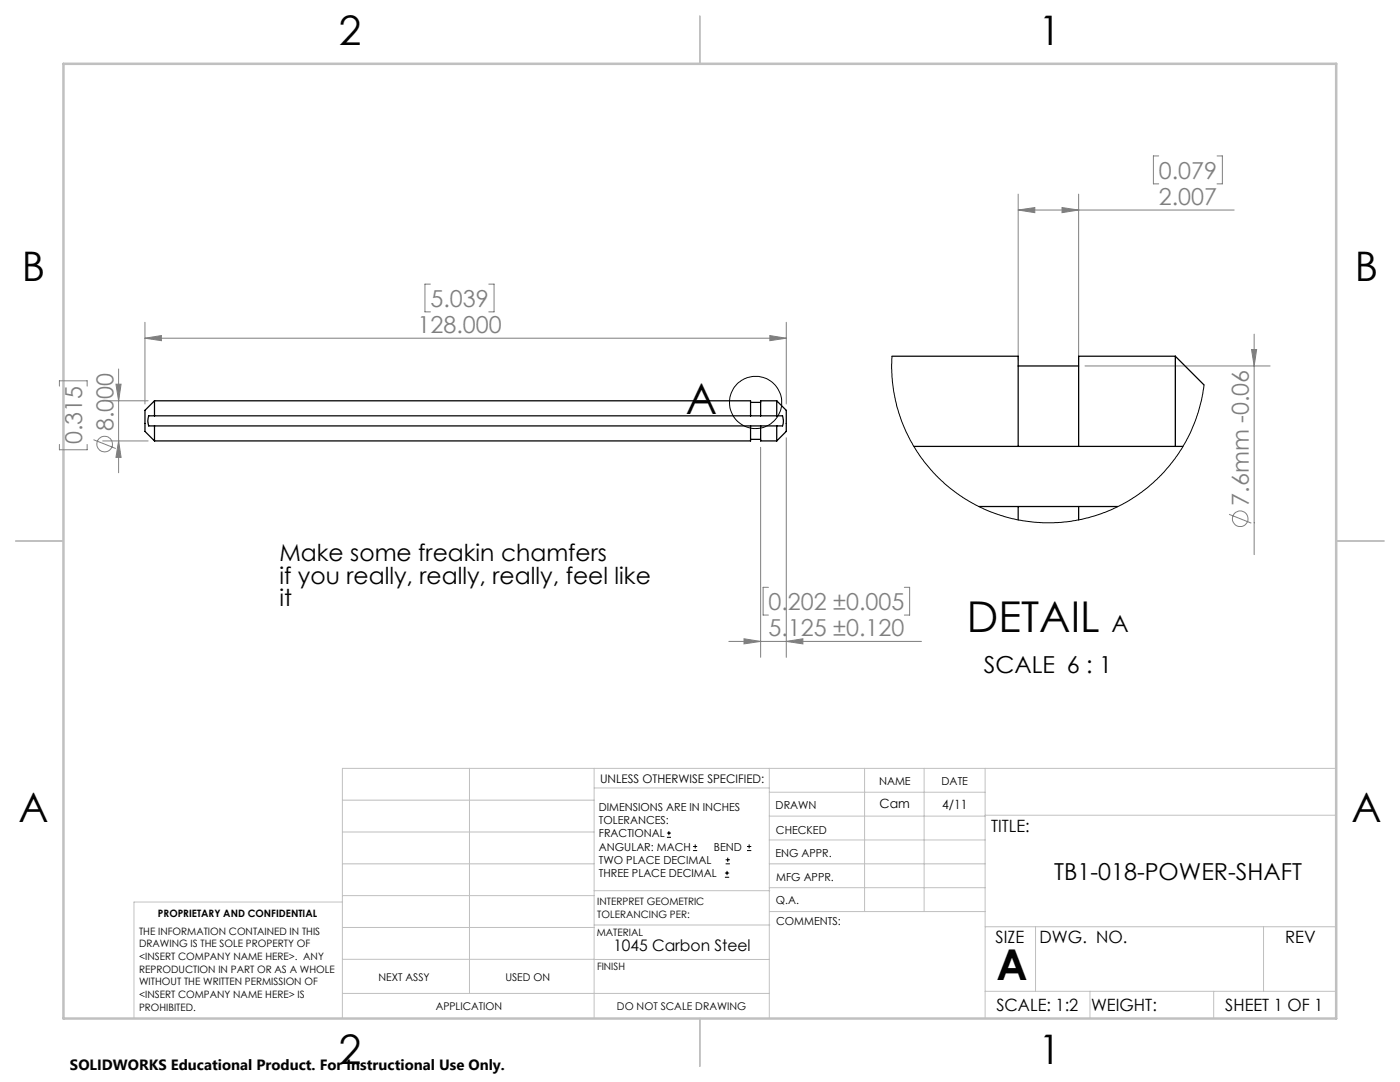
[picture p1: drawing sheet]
<svg xmlns="http://www.w3.org/2000/svg" width="279mm" height="216mm" viewBox="0 0 279 216" stroke-linecap="round" stroke-linejoin="round" font-family="sans-serif">
<g fill="none" stroke="#808080" stroke-width=".2">
<path d="M203.2 38.7v33.1M215.3 38.7v33.1M231.2 31.1h-1v5.6h1M242.9 31.1h1v5.6h-1M85.9 56.7h-1.1v5.5h1.1M97.5 56.7h1.1v5.5h-1.1M203.2 41.9h43.1M203.2 41.9l3.3-.5v1zM211.9 41.4l3.4 .5-3.4 .5zM11.9 77v-1h5.5v1M20.5 80h9.1M23.1 76.7h1.1l-.5 3.3z"/>
<path d="M23.7 73.6v20.7M28.9 64.3v16.3M28.9 67.5h128M28.9 67.5l3.3-.5v1zM153.6 67l3.3 .5-3.3 .5zM156.9 64.3v16.3M216.5 73h37M249.8 69.7h1l-.5 3.3zM250.3 66.7v44M11.9 88.7v1h5.5v-1M18.7 87.7l4.4 1.8M20.5 88h9.1"/>
<path d="M23.7 88l.5 3.3h-1.1zM151.8 89.3v41.9M156.9 87.3v43.9M153.4 117.2h-1.1v5.5h1.1M180.5 117.2h1v5.5h-1M245.3 102.6l4.4 1.8M145.5 128h38.4M148.5 127.5l3.3 .5-3.3 .5zM156.9 128l3.3-.5v1z"/>
<circle cx="20.9" cy="88.6" r="1.55"/>
<circle cx="247.5" cy="103.5" r="1.55"/>
</g>
<g fill="none" stroke="#000" stroke-width=".2">
<path d="M133.1 167.1h.8M133.1 166.2h.8M133.5 165.8v.9M138.3 169.7h.8M138.3 168.9h.8M138.7 168.5v.8M144.7 175h.8M144.7 174.2h.8M144.8 172.4h.9M144.8 171.6h.9M145.1 173.8v.8M145.2 171.1v.9"/>
<path d="M149.1 169.7h.8M149.1 168.9h.8M149.5 168.5v.8"/>
<circle cx="150.8" cy="80.3" r="5.2"/>
</g>
<g fill="none" stroke="#c0c0c0" stroke-width=".2">
<path d="M68.3 159.7h50.3M93.7 153.3v44.9M118.6 153.3v49.9M118.6 157.2h34.9M153.5 153.3v49.9M153.5 158.1h43.1M172.5 153.3v28.6M184.4 153.3v28.6M196.6 153.3v49.9M266.7 153.3h-198.4v49.9M68.3 178.7h50.3M68.3 172.4h50.3"/>
<path d="M68.3 166h50.3M68.3 180h-41.6v23.2M118.6 177.7h35M153.5 167.6h43.1M153.5 162.8h43.1M153.5 172.4h43.1M153.5 177.1h43.1M196.6 162.7h70.1M68.3 198.2h85.2M68.3 191.4l85.2 .1M68.3 185.1h50.3M118.6 184.6h35"/>
<path d="M153.6 181.9h43M196.6 197.8h70.1M196.6 184.9h70.1M206.7 184.9v12.9M217.5 197.8v5.4M242.2 197.8v5.4M252.2 184.9v12.9"/>
</g>
<path d="M139.7 3.2v9.5M3.1 107.9h9.6M266.7 107.9h9.5M139.7 203.2v9.6" fill="none" stroke="#c0c0c0" stroke-width=".25"/>
<path d="M12.7 12.7h254v190.5h-254z" fill="none" stroke="#c0c0c0" stroke-width=".5"/>
<g fill="#808080">
<path d="M28.9 67.5l3.3-.5v1zM153.6 67l3.3 .5-3.3 .5zM148.5 127.5l3.3 .5-3.3 .5zM156.9 128l3.3-.5v1z"/>
<path d="M211.9 41.4l3.4 .5-3.4 .5zM203.2 41.9l3.3-.5v1z"/>
<path d="M23.1 76.7h1.1l-.5 3.3zM23.7 88l.5 3.3h-1.1zM249.8 69.7h1l-.5 3.3z"/>
</g>
<g fill="none" stroke="#000" stroke-width=".25">
<path d="M30.8 80v3M30.8 80h119v3M30.8 80l-1.9 1.9v4.2l1.9 1.9M155 80v3M155 80h-3.2v3M155 80l1.9 1.9v4.2l-1.9 1.9M178 71.1h25.2v18M203.2 73h12.1M234.6 71.1v18M234.6 71.1h-19.3v18M234.6 71.1l5.7 5.7M29.7 83h126.5a2.95 2.95 0 0 1 0 2h-126.5a2.95 2.95 0 0 1 0-2z"/>
<path d="M30.8 85v3M149.8 85v3h-119M149.8 80.3h2M149.8 87.7h2M151.8 85v3h3.2M155 85v3M182.4 89.1h53.7M195.4 101.1h27.7M203.2 101.1v2.7M215.3 101.1v2.7"/>
</g>
<path d="M178 71.1l-.1 2.5 .4 4 .6 3.3 .7 2.1 1.3 3.3 1.4 2.6 1.6 2.5 1.9 2.3 1.5 1.6 2.4 2.2 2.5 1.8 2.6 1.5 2.5 1.2 3.1 1.1 2.8 .7 3.3 .4 3.8 .1 2.5-.2 3-.5 2.9-.7 2.8-1.1 2.3-1.1 2.6-1.5 2.5-1.8 2.4-2.2 2.2-2.4 1.7-2.2 1.6-2.7 1-2.2 1.3-3.4 .7-2.6 .5-2.9" fill="none" stroke="#000" stroke-width=".2"/>
<g font-size="8.5">
<text x="136.9" y="82.7">A</text>
<text x="193" y="126.1">DETAIL</text>
<text x="198.9" y="195.5">A</text>
</g>
<g font-size="8.1">
<text x="67.6" y="8.9">2</text>
<text x="207.3" y="8.9">1</text>
<text x="4.4" y="56.2">B</text>
<text x="270.4" y="56.2">B</text>
<text x="3.7" y="164.1">A</text>
<text x="269.7" y="164.1">A</text>
<text x="67.6" y="212.4">2</text>
<text x="207.3" y="212.4">1</text>
</g>
<g font-size="4.7" fill="#808080">
<text x="231.3" y="35.7">0.079</text>
<text x="231.3" y="40.9">2.007</text>
<text x="85.9" y="61.2">5.039</text>
<text x="83.3" y="66.4">128.000</text>
<text x="16.4" y="88.7" transform="rotate(-90 16.4 88.7)">0.315</text>
<text x="22.7" y="86" transform="rotate(-90 22.7 86)">8.000</text>
<text x="249.2" y="100.9" transform="rotate(-90 249.2 100.9)">7.6mm -0.06</text>
<text x="153.4" y="121.7">0.202 ±0.005</text>
<text x="153.4" y="126.9">5.125 ±0.120</text>
</g>
<g font-size="4.7">
<text x="55.8" y="111.9">Make some freakin chamfers</text>
<text x="55.8" y="116.5">if you really, really, really, feel like</text>
<text x="55.8" y="121">it</text>
<text x="221.9" y="126">A</text>
<text x="196.3" y="134.3">SCALE 6 : 1</text>
<text x="210.4" y="175.6">TB1-018-POWER-SHAFT</text>
</g>
<g font-size="3.4">
<text x="197.8" y="166">TITLE:</text>
<text x="198.7" y="188.1">SIZE</text>
<text x="207.5" y="188.1">DWG. NO.</text>
<text x="256.5" y="188.2">REV</text>
<text x="198.8" y="201.7">SCALE: 1:2</text>
<text x="217.7" y="201.8">WEIGHT:</text>
<text x="244.5" y="201.7">SHEET 1 OF 1</text>
</g>
<text font-size="3.2" x="122.4" y="189.8">1045 Carbon Steel</text>
<text font-size="3" x="14" y="213.5">SOLIDWORKS Educational Product. For Instructional Use Only.</text>
<g font-size="2.5">
<text x="175.6" y="161.3">Cam</text>
<text x="188" y="161.4">4/11</text>
</g>
<text font-size="2.4" x="119.8" y="156.2">UNLESS OTHERWISE SPECIFIED:</text>
<g font-size="2.2">
<text x="119.5" y="161.8">DIMENSIONS ARE IN INCHES</text>
<text x="154.8" y="161.4">DRAWN</text>
<text x="175.4" y="156.6">NAME</text>
<text x="187.9" y="156.7">DATE</text>
<text x="119.5" y="164.4">TOLERANCES:</text>
<text x="119.5" y="167.1">FRACTIONAL</text>
<text x="154.9" y="166.3">CHECKED</text>
<text x="119.5" y="169.7">ANGULAR: MACH</text>
<text x="119.5" y="172.4">TWO PLACE DECIMAL</text>
<text x="142.5" y="169.7">BEND</text>
<text x="154.8" y="171">ENG APPR.</text>
<text x="119.5" y="175">THREE PLACE DECIMAL</text>
<text x="154.9" y="175.7">MFG APPR.</text>
<text x="154.9" y="180.4">Q.A.</text>
<text x="154.9" y="184.6">COMMENTS:</text>
</g>
<g font-size="2.1">
<text x="75.5" y="195.7">NEXT ASSY</text>
<text x="100.9" y="195.7">USED ON</text>
<text x="86.9" y="201.5">APPLICATION</text>
<text x="123.1" y="201.6">DO NOT SCALE DRAWING</text>
</g>
<g font-size="2">
<text x="31.5" y="182.9">PROPRIETARY AND CONFIDENTIAL</text>
<text x="119.2" y="180.6">INTERPRET GEOMETRIC</text>
<text x="119.2" y="183.1">TOLERANCING PER:</text>
<text x="27.8" y="186.5">THE INFORMATION CONTAINED IN THIS</text>
<text x="27.8" y="189">DRAWING IS THE SOLE PROPERTY OF</text>
<text x="27.8" y="191.6">&lt;INSERT COMPANY NAME HERE&gt;. ANY</text>
<text x="119.1" y="186.7">MATERIAL</text>
<text x="27.8" y="194.1">REPRODUCTION IN PART OR AS A WHOLE</text>
<text x="27.8" y="196.6">WITHOUT THE WRITTEN PERMISSION OF</text>
<text x="119.1" y="193.5">FINISH</text>
<text x="27.8" y="199.1">&lt;INSERT COMPANY NAME HERE&gt; IS</text>
<text x="27.8" y="201.7">PROHIBITED.</text>
</g>
</svg>
